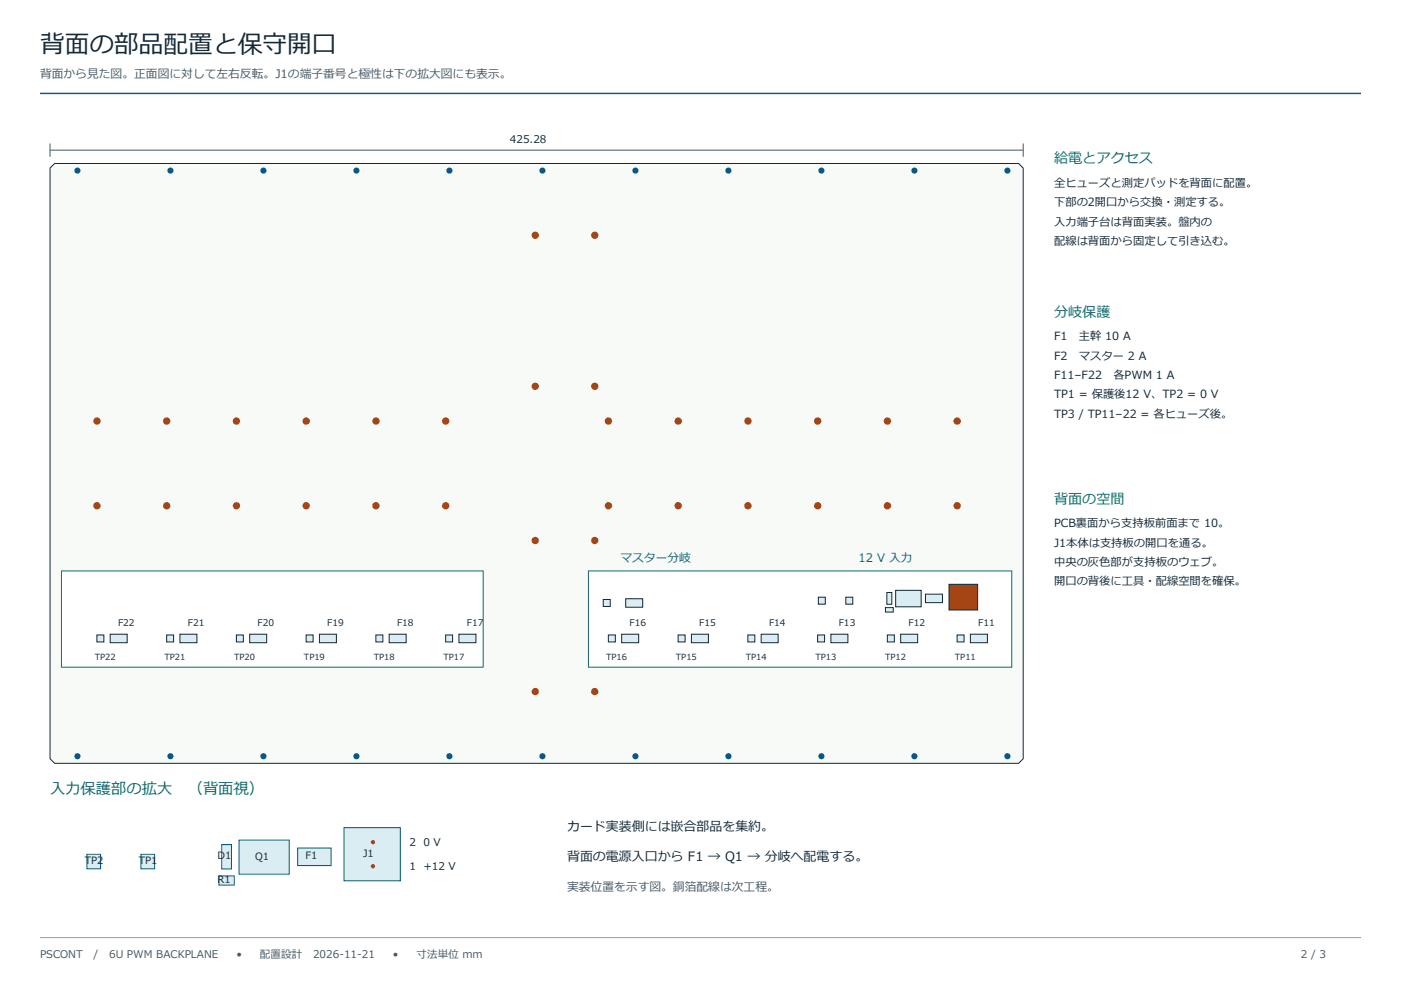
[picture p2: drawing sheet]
<svg xmlns="http://www.w3.org/2000/svg" width="420mm" height="297mm" viewBox="0 0 420 297" stroke-linecap="round" stroke-linejoin="round" font-family="sans-serif">
<path d="M12 28h396" fill="none" stroke="#08578c" stroke-width=".42"/>
<path d="M12 281h396" fill="none" stroke="#8c9ea3" stroke-width=".3"/>
<path d="M15 50.4l1.4-1.4h289l1.3 1.4v177l-1.3 1.4h-289l-1.4-1.4z" fill="#f7faf7" stroke="#142938" stroke-width=".3"/>
<path d="M15 45h291.7M15 43v4M306.7 43v4" fill="none" stroke="#455966" stroke-width=".3"/>
<g fill="#fff" stroke="#086e63" stroke-width=".3">
<path d="M176.4 171.1h126.9v28.9h-126.9z"/>
<path d="M18.4 171.1h126.4v28.9h-126.4z"/>
</g>
<g fill="#08578c">
<circle cx="302" cy="51.1" r=".93"/>
<circle cx="302" cy="226.6" r=".93"/>
<circle cx="274.1" cy="51.1" r=".93"/>
<circle cx="274.1" cy="226.6" r=".93"/>
<circle cx="246.3" cy="51.1" r=".93"/>
<circle cx="246.3" cy="226.6" r=".93"/>
<circle cx="218.4" cy="51.1" r=".93"/>
<circle cx="218.4" cy="226.6" r=".93"/>
<circle cx="190.5" cy="51.1" r=".93"/>
<circle cx="190.5" cy="226.6" r=".93"/>
<circle cx="162.6" cy="51.1" r=".93"/>
<circle cx="162.6" cy="226.6" r=".93"/>
<circle cx="134.7" cy="51.1" r=".93"/>
<circle cx="134.7" cy="226.6" r=".93"/>
<circle cx="106.9" cy="51.1" r=".93"/>
<circle cx="106.9" cy="226.6" r=".93"/>
<circle cx="79" cy="51.1" r=".93"/>
<circle cx="79" cy="226.6" r=".93"/>
<circle cx="51.1" cy="51.1" r=".93"/>
<circle cx="51.1" cy="226.6" r=".93"/>
<circle cx="23.2" cy="51.1" r=".93"/>
<circle cx="23.2" cy="226.6" r=".93"/>
</g>
<g fill="#a64514">
<circle cx="286.9" cy="126.2" r="1.1"/>
<circle cx="286.9" cy="151.6" r="1.1"/>
<circle cx="266" cy="126.2" r="1.1"/>
<circle cx="266" cy="151.6" r="1.1"/>
<circle cx="245.1" cy="126.2" r="1.1"/>
<circle cx="245.1" cy="151.6" r="1.1"/>
<circle cx="224.2" cy="126.2" r="1.1"/>
<circle cx="224.2" cy="151.6" r="1.1"/>
<circle cx="203.3" cy="126.2" r="1.1"/>
<circle cx="203.3" cy="151.6" r="1.1"/>
<circle cx="182.4" cy="126.2" r="1.1"/>
<circle cx="182.4" cy="151.6" r="1.1"/>
<circle cx="133.6" cy="126.2" r="1.1"/>
<circle cx="133.6" cy="151.6" r="1.1"/>
<circle cx="112.7" cy="126.2" r="1.1"/>
<circle cx="112.7" cy="151.6" r="1.1"/>
<circle cx="91.8" cy="126.2" r="1.1"/>
<circle cx="91.8" cy="151.6" r="1.1"/>
<circle cx="70.9" cy="126.2" r="1.1"/>
<circle cx="70.9" cy="151.6" r="1.1"/>
<circle cx="50" cy="126.2" r="1.1"/>
<circle cx="50" cy="151.6" r="1.1"/>
<circle cx="29.1" cy="126.2" r="1.1"/>
<circle cx="29.1" cy="151.6" r="1.1"/>
<circle cx="178.3" cy="70.5" r="1.1"/>
<circle cx="178.3" cy="115.8" r="1.1"/>
<circle cx="160.5" cy="70.5" r="1.1"/>
<circle cx="160.5" cy="115.8" r="1.1"/>
<circle cx="178.3" cy="162" r="1.1"/>
<circle cx="178.3" cy="207.3" r="1.1"/>
<circle cx="160.5" cy="162" r="1.1"/>
<circle cx="160.5" cy="207.3" r="1.1"/>
</g>
<g fill="#d9edf2" stroke="#142938" stroke-width=".3">
<path d="M265.9 177.6h1.5v3.5h-1.5z"/>
<path d="M277.4 178.1h5.1v2.5h-5.1z"/>
<path d="M187.6 179.4h5.1v2.6h-5.1z"/>
</g>
<path d="M284.5 175.1h8.6v7.7h-8.6z" fill="#a64514" stroke="#142938" stroke-width=".3"/>
<g fill="#d9edf2" stroke="#142938" stroke-width=".3">
<path d="M268.5 176.9h7.7v5h-7.7z"/>
<path d="M265.4 182.1h2.4v1.3h-2.4z"/>
<path d="M253.6 179h2.1v2.1h-2.1z"/>
<path d="M245.3 179h2.1v2.1h-2.1z"/>
<path d="M180.8 179.7h2.1v2.1h-2.1z"/>
<path d="M290.9 190.1h5.1v2.5h-5.1z"/>
<path d="M286.9 190.3h2.1v2.1h-2.1z"/>
<path d="M270 190.1h5.1v2.5h-5.1z"/>
<path d="M266 190.3h2.1v2.1h-2.1z"/>
<path d="M249.1 190.1h5.1v2.5h-5.1z"/>
<path d="M245.1 190.3h2.1v2.1h-2.1z"/>
<path d="M228.2 190.1h5.1v2.5h-5.1z"/>
<path d="M224.2 190.3h2.1v2.1h-2.1z"/>
<path d="M207.3 190.1h5.1v2.5h-5.1z"/>
<path d="M203.3 190.3h2.1v2.1h-2.1z"/>
<path d="M186.4 190.1h5.1v2.5h-5.1z"/>
<path d="M182.4 190.3h2.1v2.1h-2.1z"/>
<path d="M137.6 190.1h5.1v2.5h-5.1z"/>
<path d="M133.6 190.3h2.1v2.1h-2.1z"/>
<path d="M116.7 190.1h5.1v2.5h-5.1z"/>
<path d="M112.7 190.3h2.1v2.1h-2.1z"/>
<path d="M95.8 190.1h5.1v2.5h-5.1z"/>
<path d="M91.8 190.3h2.1v2.1h-2.1z"/>
<path d="M74.9 190.1h5v2.5h-5z"/>
<path d="M70.9 190.3h2.1v2.1h-2.1z"/>
<path d="M53.9 190.1h5.1v2.5h-5.1z"/>
<path d="M50 190.3h2v2.1h-2z"/>
<path d="M33 190.1h5.1v2.5h-5.1z"/>
<path d="M29 190.3h2.1v2.1h-2.1z"/>
</g>
<g fill="#d9edf2" stroke="#08578c" stroke-width=".3">
<path d="M103.1 248h16.9v16h-16.9z"/>
<path d="M89.2 254.1h10.1v5.3h-10.1z"/>
<path d="M71.7 251.8h15v10.2h-15z"/>
<path d="M66.5 253.1h2.9v7.3h-2.9z"/>
<path d="M65.6 262.5h4.6v2.8h-4.6z"/>
<path d="M42.2 256h4.2v4.4h-4.2z"/>
<path d="M26 256h4.2v4.4h-4.2z"/>
</g>
<g fill="#a64514">
<circle cx="111.8" cy="259.6" r=".65"/>
<circle cx="111.8" cy="252.4" r=".65"/>
</g>
<text font-size="7.4" fill="#142938" x="12" y="16">背面の部品配置と保守開口</text>
<text font-size="4.6" fill="#086e63" x="15" y="238">入力保護部の拡大　（背面視）</text>
<g font-size="4.2" fill="#086e63">
<text x="316" y="49">給電とアクセス</text>
<text x="316" y="95">分岐保護</text>
<text x="316" y="151">背面の空間</text>
</g>
<g font-size="3.9" fill="#142938">
<text x="170" y="249">カード実装側には嵌合部品を集約。</text>
<text x="170" y="258">背面の電源入口から F1 → Q1 → 分岐へ配電する。</text>
</g>
<g font-size="3.5" fill="#455966">
<text x="12" y="23.5">背面から見た図。正面図に対して左右反転。J1の端子番号と極性は下の拡大図にも表示。</text>
<text x="170" y="267">実装位置を示す図。銅箔配線は次工程。</text>
</g>
<g font-size="3.5" fill="#08578c">
<text x="186" y="168.4">マスター分岐</text>
<text x="257.4" y="168.4">12 V 入力</text>
</g>
<g font-size="3.4" fill="#142938">
<text x="316" y="56">全ヒューズと測定パッドを背面に配置。</text>
<text x="316" y="61.8">下部の2開口から交換・測定する。</text>
<text x="316" y="67.6">入力端子台は背面実装。盤内の</text>
<text x="316" y="73.4">配線は背面から固定して引き込む。</text>
<text x="316" y="102">F1　主幹 10 A</text>
<text x="316" y="107.8">F2　マスター 2 A</text>
<text x="316" y="113.6">F11–F22　各PWM 1 A</text>
<text x="316" y="119.4">TP1 = 保護後12 V、TP2 = 0 V</text>
<text x="316" y="125.2">TP3 / TP11–22 = 各ヒューズ後。</text>
<text x="316" y="158">PCB裏面から支持板前面まで 10。</text>
<text x="316" y="163.8">J1本体は支持板の開口を通る。</text>
<text x="316" y="169.6">中央の灰色部が支持板のウェブ。</text>
<text x="316" y="175.4">開口の背後に工具・配線空間を確保。</text>
</g>
<g font-size="3.2" fill="#142938">
<text x="152.9" y="43">425.28</text>
<text x="122.8" y="253.4">2 0 V</text>
<text x="122.8" y="260.6">1 +12 V</text>
</g>
<g font-size="3.2" fill="#455966">
<text x="12" y="287">PSCONT</text>
<text x="28.1" y="287">/</text>
<text x="32.7" y="287">6U PWM BACKPLANE</text>
<text x="70.9" y="287">•</text>
<text x="77.9" y="287">配置設計</text>
<text x="93.9" y="287">2026‒11‒21</text>
<text x="117.8" y="287">•</text>
<text x="124.9" y="287">寸法単位 mm</text>
<text x="390" y="287">2 / 3</text>
</g>
<g font-size="3" fill="#142938">
<text x="65.2" y="257.6">D1</text>
<text x="76.5" y="257.7">Q1</text>
<text x="91.5" y="257.6">F1</text>
<text x="108.9" y="256.8">J1</text>
<text x="25.4" y="259">TP2</text>
<text x="41.6" y="259">TP1</text>
<text x="65.2" y="264.7">R1</text>
</g>
<g font-size="2.8" fill="#142938">
<text x="35.4" y="187.6">F22</text>
<text x="56.3" y="187.6">F21</text>
<text x="77.2" y="187.6">F20</text>
<text x="98.1" y="187.6">F19</text>
<text x="119" y="187.6">F18</text>
<text x="139.9" y="187.6">F17</text>
<text x="188.7" y="187.6">F16</text>
<text x="209.6" y="187.6">F15</text>
<text x="230.5" y="187.6">F14</text>
<text x="251.4" y="187.6">F13</text>
<text x="272.4" y="187.6">F12</text>
<text x="293.3" y="187.6">F11</text>
</g>
<g font-size="2.5" fill="#142938">
<text x="28.4" y="197.7">TP22</text>
<text x="49.3" y="197.7">TP21</text>
<text x="70.2" y="197.7">TP20</text>
<text x="91.1" y="197.7">TP19</text>
<text x="112" y="197.7">TP18</text>
<text x="132.9" y="197.7">TP17</text>
<text x="181.7" y="197.7">TP16</text>
<text x="202.6" y="197.7">TP15</text>
<text x="223.5" y="197.7">TP14</text>
<text x="244.5" y="197.7">TP13</text>
<text x="265.4" y="197.7">TP12</text>
<text x="286.3" y="197.7">TP11</text>
</g>
</svg>
